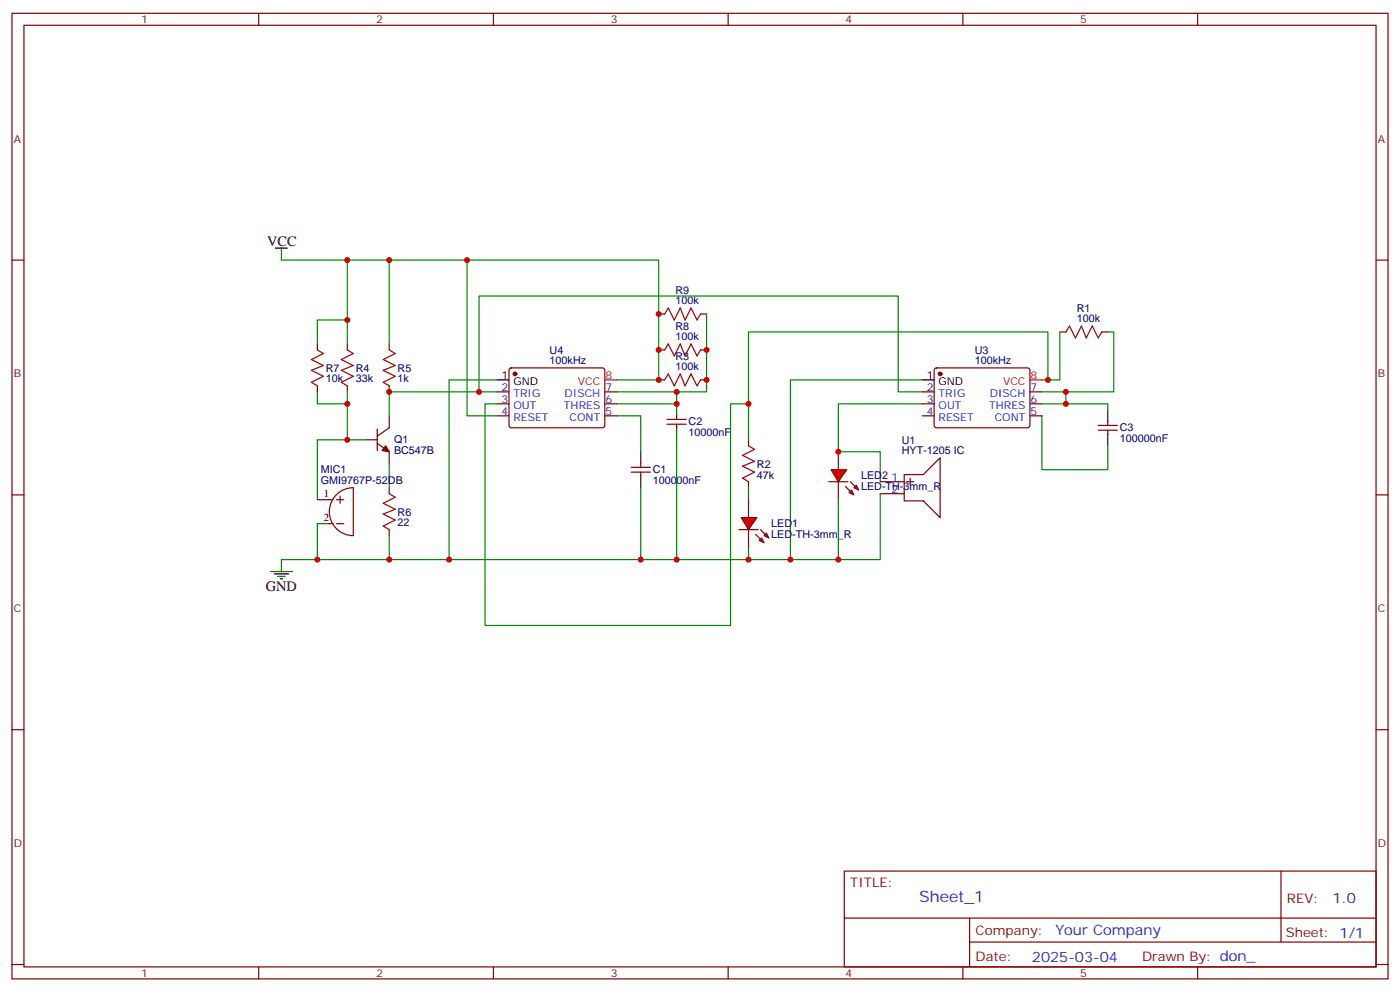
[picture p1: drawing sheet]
<svg xmlns="http://www.w3.org/2000/svg" width="412mm" height="292mm" viewBox="0 0 412 292" stroke-linecap="round" stroke-linejoin="round" font-family="sans-serif">
<g fill="none" stroke="#870000" stroke-width=".35">
<path d="M3.5 3.9h405.4v284.4h-405.4zM7.1 7.4h398.2v277.3h-398.2zM76.2 3.9v3.5M145.3 3.9v3.5M214.5 3.9v3.5M283.6 3.9v3.5M352.8 3.9v3.5M3.5 76.6h3.6M405.3 76.6h3.6M194 92.5h1.8M206.4 92.5h1.7M312.2 97.8h1.8"/>
<path d="M324.6 97.8h1.7M93.5 101.3v1.7M93.5 113.6v1.8M146.4 115.4h3.5M146.4 118.9h3.5M150.2 108.5l.4-.2 27.1 .1 .5 .6-.1 16.5-.7 .5-27-.1-.5-.6v-16.3zM178.2 115.4h3.5M178.2 118.9h3.5M194 103h1.8M206.4 103h1.7M271.6 115.4h3.6M271.6 118.9h3.6"/>
<path d="M275.4 108.5l.5-.2 27.1 .1 .4 .6-.1 16.5-.6 .5-27.1-.1-.4-.6v-16.3zM303.4 115.4h3.5M303.4 118.9h3.5M146.4 122.4h3.5M178.2 122.4h3.5M185.9 139h5.7M185.9 137.6h5.7M188.7 136.6v1M188.7 139v1.1M196.5 124.9h5.6M196.5 123.5h5.6M199.3 122.4v1.1"/>
<path d="M199.3 124.9v1.1M220.5 129.5v1.8M266.3 139.7h5.7l4.9-4.9v17.6l-4.9-4.9h-5.7zM271.6 122.4h3.6M303.4 122.4h3.5M323.5 126.7h5.6M323.5 125.3h5.6M326.3 124.2v1.1M326.3 126.7v1M3.5 145.7h3.6M220.5 141.9v1.7M259.3 141.9h7"/>
<path d="M259.3 145.4h7M267.1 141.9h2.1M268.1 140.8v2.1M405.3 145.7h3.6M3.5 214.9h3.6M405.3 214.9h3.6M248.7 256.5h156.6v28.2h-156.6zM377.3 256.5v20.9M248.7 270.4h156.5M285.6 277.4h119.6M285.6 270.4v14.1M3.5 284h3.6"/>
<path d="M76.2 284.7v3.6M145.3 284.7v3.6M214.5 284.7v3.6M283.6 284.7v3.6M352.8 284.7v3.6M405.3 284h3.6"/>
</g>
<g fill="none" stroke="#008700" stroke-width=".35">
<path d="M82.9 76.6h19.4M102.3 94.2h-8.8v7.1M312.2 97.8v14.1h-5.3M326.3 97.8h1.8v17.6h-14.1M93.5 115.4v3.5h8.8M146.4 111.9h-14.1v52.9M146.4 115.4h-5.3v-28.2h123.5v28.2h7M146.4 118.9h-3.5v65.3h72.3v-65.3h5.3M181.7 111.9h12.3v-35.3h-56.4v45.8h8.8M181.7 115.4h17.6v3.5h-17.6M271.6 118.9h-24.7v14.1h12.4v8.9M271.6 111.9h-38.8v52.9h-12.3"/>
<path d="M306.9 118.9h19.4v1.8M306.9 115.4h7.1v3.5M308.7 111.9v-14.1h-88.2v31.7M181.7 122.4h7v10.6M199.3 129.5v35.3h-10.6M306.9 122.4v15.9h19.4v-7M188.7 143.6v21.2h-95.2v-10.6M220.5 143.6v3.5M82.9 164.8h10.6M220.5 161.3v3.5h-21.2"/>
</g>
<path d="M195.8 92.5l1-1.8 1.8 3.5 1.8-3.5 1.4 3.5 1.8-3.5 1.7 3.5 1.1-1.7M314 97.8l1-1.8 1.8 3.5 1.8-3.5 1.4 3.5 1.7-3.5 1.8 3.5 1.1-1.7M93.5 103l1.7 1.1-3.5 1.8 3.5 1.7-3.5 1.4 3.5 1.8-3.5 1.8 1.8 1M195.8 103l1-1.7 1.8 3.5 1.8-3.5 1.4 3.5 1.8-3.5 1.7 3.5 1.1-1.8M220.5 131.3l1.7 1-3.5 1.8 3.5 1.8-3.5 1.4 3.5 1.7-3.5 1.8 1.8 1.1" fill="none" stroke="#a10000" stroke-width=".35"/>
<path d="M146.4 111.9h3.5M199.3 118.9v3.5M271.6 111.9h3.6M188.7 133v3.6M199.3 126v3.5M326.3 120.7v3.5M326.3 127.7v3.6M188.7 140.1v3.5" fill="none" stroke="#000" stroke-width=".35"/>
<g fill="#870000" stroke="#870000" stroke-width=".35">
<circle cx="151.7" cy="110.1" r=".53"/>
<circle cx="276.9" cy="110.1" r=".53"/>
</g>
<path d="M178.2 111.9h3.5M303.4 111.9h3.5" fill="none" stroke="#f00" stroke-width=".35"/>
<g fill="#f00" stroke="#870000" stroke-width=".35">
<path d="M218.4 152.4h4.6l-2.5 3.6z"/>
<path d="M217.7 156h5.6z"/>
</g>
<g fill="#870000" stroke="#870000" stroke-width=".35">
<path d="M224 156l1.4 1.4z"/>
<path d="M222.6 157.4l1.4 1.4z"/>
</g>
<g fill="#f00" stroke="#870000" stroke-width=".35">
<path d="M225.1 157.7l.7-.7 .7 1.4z"/>
<path d="M223.7 159.1l.7-.7 .7 1.4z"/>
</g>
<path d="M220.5 147.1v5.3M220.5 156v5.3" fill="none" stroke="#870000" stroke-width=".35"/>
<g fill="#f00" stroke="#870000" stroke-width=".35">
<path d="M244.8 138.3h4.6l-2.5 3.6z"/>
<path d="M244.1 141.9h5.7z"/>
</g>
<g fill="#870000" stroke="#870000" stroke-width=".35">
<path d="M250.5 141.9l1.4 1.4z"/>
<path d="M249.1 143.3l1.4 1.4z"/>
</g>
<g fill="#f00" stroke="#870000" stroke-width=".35">
<path d="M251.5 143.6l.7-.7 .7 1.4z"/>
<path d="M250.1 145l.7-.7 .7 1.4z"/>
</g>
<g fill="none" stroke="#870000" stroke-width=".35">
<path d="M102.3 101.3v1.7M102.3 113.6v1.8M114.7 101.3v1.7M114.7 113.6v1.8M194 111.9h1.8M206.4 111.9h1.7M107.6 129.5h3.5M111.1 130.6l3.6 2.4v3.6M111.1 126.3v6.4M114.7 122.4v3.6l-3.6 2.4M246.9 133v5.3M97 154.2h1.1"/>
<path d="M97 147.1h1.1M99.1 154.2h2.1M99.1 147.1h2.1M99.4 145.3a7 7 0 0 1 4.7-1.7v14.1a7.1 7.1 0 0 1-6.6-4.6 7.1 7.1 0 0 1 1.9-7.8zM100.2 146.1v2.1M114.7 143.6v1.8M114.7 156v1.7M246.9 141.9v5.2"/>
</g>
<path d="M114.7 76.6v24.7M137.6 76.6h-35.3v24.7M208.1 92.5v22.9h-8.8M102.3 115.4v14.1h5.3M141.1 115.4h-26.4v7M102.3 129.5h-8.8v17.6M114.7 136.6v7M114.7 157.7v7.1M246.9 147.1v17.7M259.3 145.4v19.4h-26.5" fill="none" stroke="#008700" stroke-width=".35"/>
<path d="M102.3 103l1.8 1.1-3.6 1.8 3.6 1.7-3.6 1.4 3.6 1.8-3.6 1.8 1.8 1M114.7 103l1.7 1.1-3.5 1.8 3.5 1.7-3.5 1.4 3.5 1.8-3.5 1.8 1.8 1M195.8 111.9l1-1.8 1.8 3.5 1.8-3.5 1.4 3.5 1.8-3.5 1.7 3.5 1.1-1.7M114.7 145.4l1.7 1-3.5 1.8 3.5 1.8-3.5 1.4 3.5 1.7-3.5 1.8 1.8 1.1" fill="none" stroke="#a10000" stroke-width=".35"/>
<path d="M81.1 73.1h3.6M82.9 73.1v3.5M93.5 147.1h3.5M93.5 154.2h3.5M79.7 168.3h6.4M80.8 169h4.2M81.8 169.7h2.2M82.5 170.4h.8M82.9 164.8v3.5" fill="none" stroke="#000" stroke-width=".35"/>
<path d="M113.6 131.3l1.1 1.7-2.2-.3z" fill="#870000" stroke="#870000" stroke-width=".35"/>
<g fill="#c00">
<circle cx="93.5" cy="164.8" r=".88"/>
<circle cx="102.3" cy="76.6" r=".88"/>
<circle cx="208.1" cy="103" r=".88"/>
<circle cx="208.1" cy="111.9" r=".88"/>
<circle cx="194" cy="103" r=".88"/>
<circle cx="194" cy="92.5" r=".88"/>
<circle cx="194" cy="111.9" r=".88"/>
<circle cx="102.3" cy="94.2" r=".88"/>
<circle cx="102.3" cy="118.9" r=".88"/>
<circle cx="137.6" cy="76.6" r=".88"/>
<circle cx="199.3" cy="115.4" r=".88"/>
<circle cx="199.3" cy="118.9" r=".88"/>
<circle cx="188.7" cy="164.8" r=".88"/>
<circle cx="314" cy="118.9" r=".88"/>
<circle cx="314" cy="115.4" r=".88"/>
<circle cx="308.7" cy="111.9" r=".88"/>
<circle cx="199.3" cy="164.8" r=".88"/>
<circle cx="246.9" cy="133" r=".88"/>
<circle cx="232.8" cy="164.8" r=".88"/>
<circle cx="220.5" cy="164.8" r=".88"/>
<circle cx="246.9" cy="164.8" r=".88"/>
<circle cx="220.5" cy="118.9" r=".88"/>
<circle cx="132.3" cy="164.8" r=".88"/>
<circle cx="141.1" cy="115.4" r=".88"/>
<circle cx="114.7" cy="115.4" r=".88"/>
<circle cx="114.7" cy="164.8" r=".88"/>
<circle cx="114.7" cy="76.6" r=".88"/>
<circle cx="102.3" cy="129.5" r=".88"/>
</g>
<text font-size="4.6" fill="#00f" x="270.8" y="265.5">Sheet_1</text>
<g font-size="4.2">
<text x="78.7" y="72.4">VCC</text>
<text x="78.3" y="174">GND</text>
</g>
<g font-size="4.2" fill="#00f">
<text x="392.5" y="265.8">1.0</text>
<text x="310.9" y="275.3">Your Company</text>
<text x="304" y="283.1">2025-03-04</text>
</g>
<g font-size="3.9" fill="#800">
<text x="250.5" y="261.1">TITLE:</text>
<text x="379.1" y="265.8">REV:</text>
<text x="287.4" y="275.3">Company:</text>
<text x="378.7" y="275.9">Sheet: 1/1</text>
<text x="287.4" y="283">Date:</text>
<text x="336.4" y="283.1">Drawn By: don_</text>
</g>
<g font-size="3.2" fill="#800">
<text x="41.6" y="6.9">1</text>
<text x="110.8" y="6.9">2</text>
<text x="179.9" y="6.9">3</text>
<text x="249.1" y="6.9">4</text>
<text x="318.2" y="6.9">5</text>
<text x="4.1" y="42">A</text>
<text x="405.9" y="42">A</text>
<text x="4.1" y="111.2">B</text>
<text x="405.9" y="111.2">B</text>
<text x="4.1" y="180.3">C</text>
<text x="405.9" y="180.3">C</text>
<text x="4.1" y="249.4">D</text>
<text x="405.9" y="249.4">D</text>
<text x="41.6" y="287.7">1</text>
<text x="110.8" y="287.7">2</text>
<text x="179.9" y="287.7">3</text>
<text x="249.1" y="287.7">4</text>
<text x="318.2" y="287.7">5</text>
</g>
<g font-size="3.2" fill="#000080">
<text x="199" y="89.6">100k</text>
<text x="199" y="86.5">R9</text>
<text x="317.2" y="94.9">100k</text>
<text x="317.2" y="91.8">R1</text>
<text x="199" y="100.2">100k</text>
<text x="199" y="97">R8</text>
<text x="161.9" y="107.2">100kHz</text>
<text x="161.9" y="104.2">U4</text>
<text x="199" y="105.9">R3</text>
<text x="287.1" y="107.2">100kHz</text>
<text x="287.1" y="104.2">U3</text>
<text x="96" y="112.6">10k</text>
<text x="96" y="109.4">R7</text>
<text x="104.8" y="112.6">33k</text>
<text x="104.8" y="109.4">R4</text>
<text x="117.1" y="112.6">1k</text>
<text x="117.1" y="109.4">R5</text>
<text x="199" y="109">100k</text>
<text x="202.8" y="125.3">C2</text>
<text x="116.1" y="130.6">Q1</text>
<text x="202.8" y="128.4">10000nF</text>
<text x="265.7" y="130.8">U1</text>
<text x="329.8" y="130.2">100000nF</text>
<text x="329.8" y="127">C3</text>
<text x="116.1" y="133.7">BC547B</text>
<text x="223" y="137.7">R2</text>
<text x="265.7" y="133.7">HYT-1205 IC</text>
<text x="94.5" y="142.6">GMI9767P-52DB</text>
<text x="94.5" y="139.3">MIC1</text>
<text x="192.3" y="142.6">100000nF</text>
<text x="192.3" y="139.4">C1</text>
<text x="223" y="140.9">47k</text>
<text x="253.6" y="141.1">LED2</text>
<text x="253.6" y="144.3">LED-TH-3mm_R</text>
<text x="117.1" y="155">22</text>
<text x="117.1" y="151.8">R6</text>
<text x="227.2" y="155.3">LED1</text>
<text x="227.2" y="158.4">LED-TH-3mm_R</text>
</g>
<g font-size="3.2">
<text x="147.7" y="111.5">1</text>
<text x="151.2" y="113.3">GND</text>
<text x="273" y="111.5">1</text>
<text x="276.5" y="113.3">GND</text>
<text x="95.4" y="146.4">1</text>
<text x="95.4" y="153.5">2</text>
</g>
<g font-size="3.2" fill="#f00">
<text x="170.2" y="113.3">VCC</text>
<text x="178.3" y="111.5">8</text>
<text x="295.5" y="113.3">VCC</text>
<text x="303.6" y="111.5">8</text>
</g>
<g font-size="3.2" fill="#00f">
<text x="147.7" y="115">2</text>
<text x="147.7" y="118.6">3</text>
<text x="151.2" y="116.8">TRIG</text>
<text x="166.3" y="116.8">DISCH</text>
<text x="178.3" y="118.6">6</text>
<text x="178.3" y="115">7</text>
<text x="273" y="115">2</text>
<text x="273" y="118.6">3</text>
<text x="276.5" y="116.8">TRIG</text>
<text x="291.5" y="116.8">DISCH</text>
<text x="303.6" y="118.6">6</text>
<text x="303.6" y="115">7</text>
<text x="147.7" y="122.1">4</text>
<text x="151.2" y="120.3">OUT</text>
<text x="151.2" y="123.9">RESET</text>
<text x="166.1" y="120.3">THRES</text>
<text x="167.8" y="123.9">CONT</text>
<text x="178.3" y="122.1">5</text>
<text x="273" y="122.1">4</text>
<text x="276.5" y="120.3">OUT</text>
<text x="276.5" y="123.9">RESET</text>
<text x="291.4" y="120.3">THRES</text>
<text x="293" y="123.9">CONT</text>
<text x="303.6" y="122.1">5</text>
<text x="262.6" y="141.5">1</text>
<text x="262.6" y="145">2</text>
</g>
</svg>
